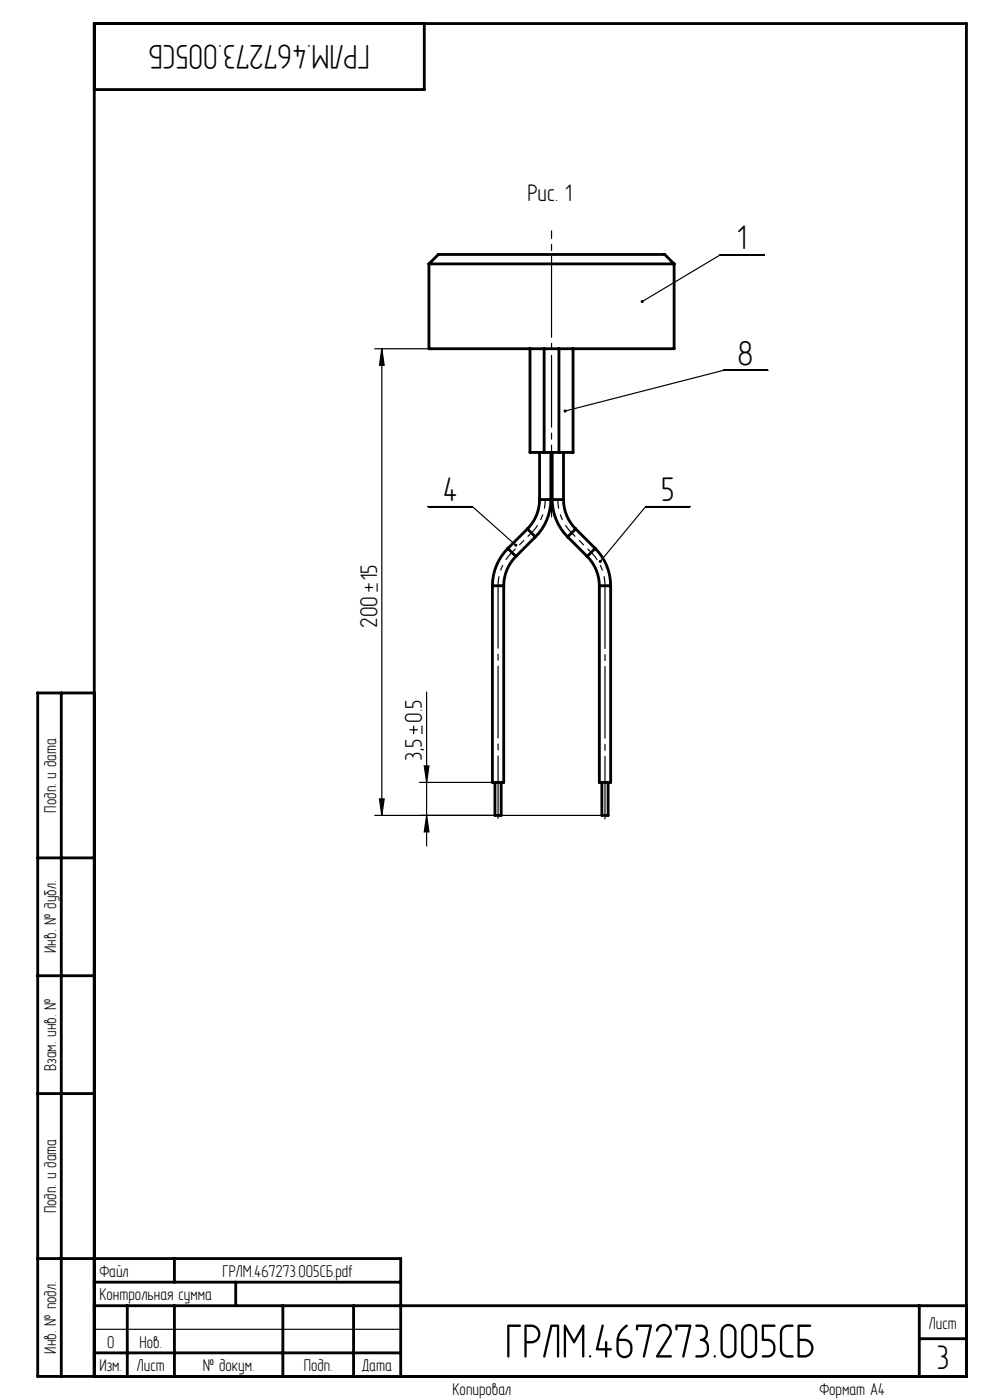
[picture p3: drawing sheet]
<svg xmlns="http://www.w3.org/2000/svg" width="210mm" height="297mm" viewBox="0 0 210 297" stroke-linecap="round" stroke-linejoin="round" font-family="sans-serif">
<g fill="none" stroke="#000" stroke-width=".25">
<path d="M162.1 54.1h-9.4l-16.5 9.9M79.5 74h11.5M81 74l.5 3.5h-1zM81 74v99M162.8 78.6h-9.4l-33.5 8.6M90.8 107.5h9.4l9.2 8.2M146.4 107.5h-9.4l-9.7 11.6M77.4 124.6h1.7M78.2 123.8v1.7M80 123.8v1.7M86.9 154.8h1.7M87.7 153.9v1.8"/>
<path d="M89.5 153.9v1.8M90.5 146.8v32.7M79.5 173h49.5M80.5 169.5h1l-.5 3.5zM89 166h15.5M90 162.5h1l-.5 3.5zM90.5 173l.5 3.5h-1zM20 282h65"/>
</g>
<path d="M112.7 113.1a10 10 0 0 0 3-7.3M118.3 105.8a10 10 0 0 0 3 7.3" fill="none" stroke="#000" stroke-width=".25" stroke-dasharray="15.2 1.3 1.3 1.3" stroke-dashoffset="13.1" stroke-linecap="butt"/>
<path d="M108.6 117.2a10 10 0 0 0-2.9 7.1M128.3 124.3a10 10 0 0 0-2.9-7.1" fill="none" stroke="#000" stroke-width=".25" stroke-dasharray="15.2 1.3 1.3 1.3" stroke-dashoffset="13.2" stroke-linecap="butt"/>
<path d="M112.7 113.1l-4.1 4.1M121.3 113.1l4.1 4.1" fill="none" stroke="#000" stroke-width=".25" stroke-dasharray="15.2 1.3 1.3 1.3" stroke-dashoffset="14.2"/>
<path d="M105.7 124.3v49.3" fill="none" stroke="#000" stroke-width=".25" stroke-dasharray="15.2 1.3 1.3 1.3" stroke-dashoffset="2"/>
<path d="M128.3 124.3v49.5" fill="none" stroke="#000" stroke-width=".25" stroke-dasharray="15.2 1.3 1.3 1.3" stroke-dashoffset="1.9"/>
<path d="M117 56v54" fill="none" stroke="#000" stroke-width=".25" stroke-dasharray="15.2 1.3 1.3 1.3" stroke-dashoffset="-.3"/>
<path d="M117 56v-7" fill="none" stroke="#000" stroke-width=".25" stroke-dasharray="15.2 1.3 1.3 1.3" stroke-dashoffset="13.6"/>
<g fill="none" stroke="#000" stroke-width=".6">
<path d="M90 5v14h-70M91 56h52M91 56l2-2h48l2 2M91 56v18h52v-18M112.4 74v22h3M115.4 74v22M118.6 74v22M121.6 74v22h-3M114.5 96v10M115.4 96h3.2M116.9 96v10M117.1 96v10"/>
<path d="M119.5 96v10M107.7 116.3a11.2 11.2 0 0 0-3.2 8M107.7 116.3l1.7 1.7M109.4 118a8.8 8.8 0 0 0-2.5 6.3M111.9 112.2l1.7 1.7M111.9 112.2l-4.2 4.1M113.6 113.9l-4.2 4.1M114.5 106a8.8 8.8 0 0 1-2.6 6.2M114.5 106h2.4M116.9 106a11.2 11.2 0 0 1-3.3 7.9M117.1 106a11.2 11.2 0 0 0 3.3 7.9M117.1 106h2.4"/>
<path d="M119.5 106a8.8 8.8 0 0 0 2.6 6.2M120.4 113.9l4.2 4.1M122.1 112.2l-1.7 1.7M122.1 112.2l4.2 4.1M124.6 118a8.8 8.8 0 0 1 2.5 6.3M126.3 116.3a11.2 11.2 0 0 1 3.2 8M126.3 116.3l-1.7 1.7M104.5 124.3v41.7h2.4v-41.7M104.5 124.3h2.4M127.1 124.3v41.7h2.4v-41.7M127.1 124.3h2.4M13 147v145"/>
<path d="M20 147h-12v145h197v-287h-185v287M105 166v7h1.3v-7M127.7 166v7h1.3v-7M8 182h12M8 207h12M8 232h12M8 267h77v25M20 277h185M20 272h65M27 277v15M37 267v5M37 277v15"/>
<path d="M50 272v5M60 277v15M75 277v15M195 277v15M20 287h65M195 284h10"/>
</g>
<g fill="#000">
<path d="M81 74l.5 3.5h-1zM80.5 169.5h1l-.5 3.5zM90 162.5h1l-.5 3.5zM90.5 173l.5 3.5h-1z"/>
<path d="M109.2 115.4l-.1 .5h.5l-.2-.2 .3 .2-.1-.5zM127.1 118.8l-.1 .3 .1 .3 .2-.3-.2 .3a.33 .33 0 0 0 .5-.1 .33 .33 0 0 0 0-.4 .33 .33 0 0 0-.5-.1zM136 63.7l-.1 .4 .3-.1-.3 .1a.33 .33 0 0 0 .5 .1 .33 .33 0 0 0 .1-.5 .33 .33 0 0 0-.5 0zM119.6 87v.3l.3-.1-.3 .1a.33 .33 0 0 0 .4 .2 .33 .33 0 0 0 .1-.5 .33 .33 0 0 0-.5 0z"/>
</g>
<text font-size="11" x="107.1" y="288">ГРЛМ.467273.005СБ</text>
<g font-size="7.8">
<text x="78.5" y="9.5" transform="rotate(-180 78.5 9.5)">ГРЛМ.467273.005СБ</text>
<text x="156.5" y="52.9">1</text>
<text x="156.5" y="77.4">8</text>
<text x="93.9" y="106.3">4</text>
<text x="140.2" y="106.3">5</text>
<text x="198.6" y="290.5">3</text>
</g>
<g font-size="5.5">
<text x="111.9" y="42.6">Рис. 1</text>
<text x="80" y="123.1" transform="rotate(-90 80 123.1)">15</text>
<text x="80" y="133.2" transform="rotate(-90 80 133.2)">200</text>
<text x="89.5" y="153.3" transform="rotate(-90 89.5 153.3)">0.5</text>
<text x="89.5" y="161.4" transform="rotate(-90 89.5 161.4)">3,5</text>
</g>
<g font-size="3.9">
<text x="11.9" y="172.4" transform="rotate(-90 11.9 172.4)">Подп. и дата</text>
<text x="11.9" y="202.1" transform="rotate(-90 11.9 202.1)">Инв. № дубл.</text>
<text x="11.9" y="227.2" transform="rotate(-90 11.9 227.2)">Взам. инв. №</text>
<text x="11.9" y="257.4" transform="rotate(-90 11.9 257.4)">Подп. и дата</text>
<text x="21.1" y="275.9">Контрольная сумма</text>
<text x="21.1" y="270.9">Файл</text>
<text x="47.2" y="270.9">ГРЛМ.467273.005СБ.pdf</text>
<text x="197" y="281.9">Лист</text>
<text x="11.9" y="287.1" transform="rotate(-90 11.9 287.1)">Инв. № подл.</text>
<text x="22.7" y="285.9">0</text>
<text x="29.6" y="285.9">Нов.</text>
<text x="21.1" y="290.9">Изм.</text>
<text x="29" y="290.9">Лист</text>
<text x="43" y="290.9">№ докум.</text>
<text x="64.4" y="290.9">Подп.</text>
<text x="76.9" y="290.9">Дата</text>
<text x="96" y="296">Копировал</text>
<text x="173.8" y="295.9">Формат A4</text>
</g>
</svg>
